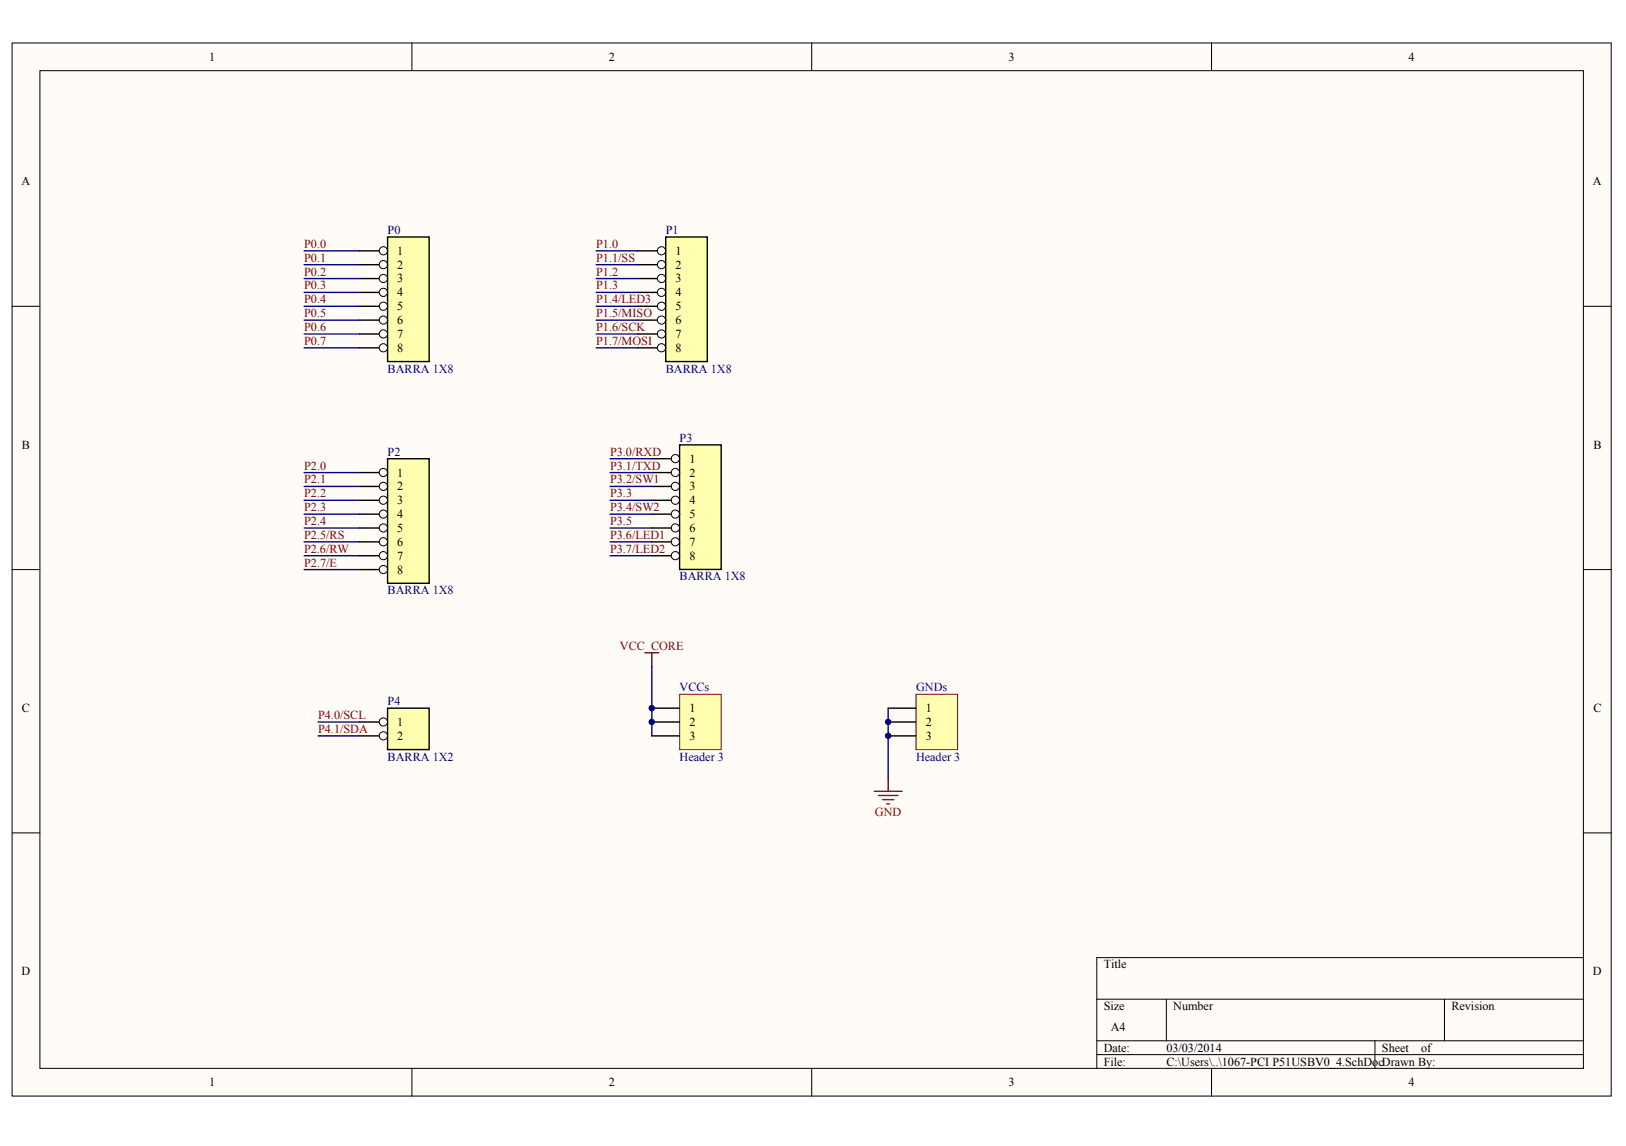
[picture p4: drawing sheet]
<svg xmlns="http://www.w3.org/2000/svg" width="287mm" height="202mm" viewBox="0 0 287 202" stroke-linecap="round" stroke-linejoin="round" font-family="sans-serif">
<g fill="#fffcf8" stroke="#000" stroke-width=".18">
<path d="M2.1 7.6h282.1v185.7h-282.1z"/>
<path d="M7 12.5h272.3v175.9h-272.3z"/>
</g>
<g fill="none" stroke="#000" stroke-width=".18">
<path d="M72.7 7.6v4.9M143.2 7.6v4.9M213.7 7.6v4.9M2.1 54h4.9M279.3 54h4.9M2.1 100.5h4.9M279.3 100.5h4.9M2.1 146.9h4.9M279.3 146.9h4.9M193.5 176.2h85.8M205.7 176.2v7.4M254.8 176.2v7.4"/>
<path d="M279.3 168.9h-85.8v19.6M72.7 188.5v4.9M143.2 188.5v4.9M193.5 183.6h85.8M193.5 186h85.8M213.7 188.5v4.9M242.5 183.6v4.9"/>
</g>
<path d="M68.4 41.8h7.3v22h-7.3z" fill="#ffffb0" stroke="#000" stroke-width=".25"/>
<path d="M63.5 44.2h4.9" fill="none" stroke="#000" stroke-width=".25"/>
<circle cx="67.6" cy="44.2" r=".72" fill="#fffcf8" stroke="#000" stroke-width=".18"/>
<path d="M63.5 46.7h4.9" fill="none" stroke="#000" stroke-width=".25"/>
<circle cx="67.6" cy="46.7" r=".72" fill="#fffcf8" stroke="#000" stroke-width=".18"/>
<path d="M63.5 49.1h4.9" fill="none" stroke="#000" stroke-width=".25"/>
<circle cx="67.6" cy="49.1" r=".72" fill="#fffcf8" stroke="#000" stroke-width=".18"/>
<path d="M63.5 51.6h4.9" fill="none" stroke="#000" stroke-width=".25"/>
<circle cx="67.6" cy="51.6" r=".72" fill="#fffcf8" stroke="#000" stroke-width=".18"/>
<path d="M63.5 54h4.9" fill="none" stroke="#000" stroke-width=".25"/>
<circle cx="67.6" cy="54" r=".72" fill="#fffcf8" stroke="#000" stroke-width=".18"/>
<path d="M63.5 56.5h4.9" fill="none" stroke="#000" stroke-width=".25"/>
<circle cx="67.6" cy="56.5" r=".72" fill="#fffcf8" stroke="#000" stroke-width=".18"/>
<path d="M63.5 58.9h4.9" fill="none" stroke="#000" stroke-width=".25"/>
<circle cx="67.6" cy="58.9" r=".72" fill="#fffcf8" stroke="#000" stroke-width=".18"/>
<path d="M63.5 61.4h4.9" fill="none" stroke="#000" stroke-width=".25"/>
<circle cx="67.6" cy="61.3" r=".72" fill="#fffcf8" stroke="#000" stroke-width=".18"/>
<path d="M117.4 41.8h7.4v22h-7.4z" fill="#ffffb0" stroke="#000" stroke-width=".25"/>
<path d="M112.5 44.2h4.9" fill="none" stroke="#000" stroke-width=".25"/>
<circle cx="116.7" cy="44.2" r=".72" fill="#fffcf8" stroke="#000" stroke-width=".18"/>
<path d="M112.5 46.7h4.9" fill="none" stroke="#000" stroke-width=".25"/>
<circle cx="116.7" cy="46.7" r=".72" fill="#fffcf8" stroke="#000" stroke-width=".18"/>
<path d="M112.5 49.1h4.9" fill="none" stroke="#000" stroke-width=".25"/>
<circle cx="116.7" cy="49.1" r=".72" fill="#fffcf8" stroke="#000" stroke-width=".18"/>
<path d="M112.5 51.6h4.9" fill="none" stroke="#000" stroke-width=".25"/>
<circle cx="116.7" cy="51.6" r=".72" fill="#fffcf8" stroke="#000" stroke-width=".18"/>
<path d="M112.5 54h4.9" fill="none" stroke="#000" stroke-width=".25"/>
<circle cx="116.7" cy="54" r=".72" fill="#fffcf8" stroke="#000" stroke-width=".18"/>
<path d="M112.5 56.5h4.9" fill="none" stroke="#000" stroke-width=".25"/>
<circle cx="116.7" cy="56.5" r=".72" fill="#fffcf8" stroke="#000" stroke-width=".18"/>
<path d="M112.5 58.9h4.9" fill="none" stroke="#000" stroke-width=".25"/>
<circle cx="116.7" cy="58.9" r=".72" fill="#fffcf8" stroke="#000" stroke-width=".18"/>
<path d="M112.5 61.4h4.9" fill="none" stroke="#000" stroke-width=".25"/>
<circle cx="116.7" cy="61.3" r=".72" fill="#fffcf8" stroke="#000" stroke-width=".18"/>
<path d="M68.4 80.9h7.3v22h-7.3z" fill="#ffffb0" stroke="#000" stroke-width=".25"/>
<path d="M63.5 83.4h4.9" fill="none" stroke="#000" stroke-width=".25"/>
<circle cx="67.6" cy="83.3" r=".72" fill="#fffcf8" stroke="#000" stroke-width=".18"/>
<path d="M63.5 85.8h4.9" fill="none" stroke="#000" stroke-width=".25"/>
<circle cx="67.6" cy="85.8" r=".72" fill="#fffcf8" stroke="#000" stroke-width=".18"/>
<path d="M63.5 88.2h4.9" fill="none" stroke="#000" stroke-width=".25"/>
<circle cx="67.6" cy="88.2" r=".72" fill="#fffcf8" stroke="#000" stroke-width=".18"/>
<path d="M63.5 90.7h4.9" fill="none" stroke="#000" stroke-width=".25"/>
<circle cx="67.6" cy="90.7" r=".72" fill="#fffcf8" stroke="#000" stroke-width=".18"/>
<path d="M63.5 93.1h4.9" fill="none" stroke="#000" stroke-width=".25"/>
<circle cx="67.6" cy="93.1" r=".72" fill="#fffcf8" stroke="#000" stroke-width=".18"/>
<path d="M63.5 95.6h4.9" fill="none" stroke="#000" stroke-width=".25"/>
<circle cx="67.6" cy="95.6" r=".72" fill="#fffcf8" stroke="#000" stroke-width=".18"/>
<path d="M63.5 98h4.9" fill="none" stroke="#000" stroke-width=".25"/>
<circle cx="67.6" cy="98" r=".72" fill="#fffcf8" stroke="#000" stroke-width=".18"/>
<path d="M63.5 100.5h4.9" fill="none" stroke="#000" stroke-width=".25"/>
<circle cx="67.6" cy="100.5" r=".72" fill="#fffcf8" stroke="#000" stroke-width=".18"/>
<path d="M119.9 78.5h7.3v21.9h-7.3z" fill="#ffffb0" stroke="#000" stroke-width=".25"/>
<path d="M115 80.9h4.9" fill="none" stroke="#000" stroke-width=".25"/>
<circle cx="119.1" cy="80.9" r=".72" fill="#fffcf8" stroke="#000" stroke-width=".18"/>
<path d="M115 83.4h4.9" fill="none" stroke="#000" stroke-width=".25"/>
<circle cx="119.1" cy="83.3" r=".72" fill="#fffcf8" stroke="#000" stroke-width=".18"/>
<path d="M115 85.8h4.9" fill="none" stroke="#000" stroke-width=".25"/>
<circle cx="119.1" cy="85.8" r=".72" fill="#fffcf8" stroke="#000" stroke-width=".18"/>
<path d="M115 88.2h4.9" fill="none" stroke="#000" stroke-width=".25"/>
<circle cx="119.1" cy="88.2" r=".72" fill="#fffcf8" stroke="#000" stroke-width=".18"/>
<path d="M115 90.7h4.9" fill="none" stroke="#000" stroke-width=".25"/>
<circle cx="119.1" cy="90.7" r=".72" fill="#fffcf8" stroke="#000" stroke-width=".18"/>
<path d="M115 93.1h4.9" fill="none" stroke="#000" stroke-width=".25"/>
<circle cx="119.1" cy="93.1" r=".72" fill="#fffcf8" stroke="#000" stroke-width=".18"/>
<path d="M115 95.6h4.9" fill="none" stroke="#000" stroke-width=".25"/>
<circle cx="119.1" cy="95.6" r=".72" fill="#fffcf8" stroke="#000" stroke-width=".18"/>
<path d="M115 98h4.9" fill="none" stroke="#000" stroke-width=".25"/>
<circle cx="119.1" cy="98" r=".72" fill="#fffcf8" stroke="#000" stroke-width=".18"/>
<path d="M68.4 124.9h7.3v7.3h-7.3z" fill="#ffffb0" stroke="#000" stroke-width=".25"/>
<path d="M63.5 127.4h4.9" fill="none" stroke="#000" stroke-width=".25"/>
<circle cx="67.6" cy="127.3" r=".72" fill="#fffcf8" stroke="#000" stroke-width=".18"/>
<path d="M63.5 129.8h4.9" fill="none" stroke="#000" stroke-width=".25"/>
<circle cx="67.6" cy="129.8" r=".72" fill="#fffcf8" stroke="#000" stroke-width=".18"/>
<g fill="none" stroke="#000080" stroke-width=".25">
<path d="M53.6 44.2h9.9M53.6 46.7h9.9M53.6 49.1h9.9M53.6 51.6h9.9M53.6 54h9.9M53.6 56.5h9.9M53.6 58.9h9.9M105.2 44.2h7.3M105.2 46.7h7.3M105.2 49.1h7.3M105.2 51.6h7.3M105.2 54h7.3"/>
<path d="M105.2 56.5h7.3M105.2 58.9h7.3M53.6 61.4h9.9M105.2 61.4h7.3M53.6 83.4h9.9M53.6 85.8h9.9M53.6 88.2h9.9M53.6 90.7h9.9M53.6 93.1h9.9M53.6 95.6h9.9M53.6 98h9.9M107.6 80.9h7.4"/>
<path d="M107.6 83.4h7.4M107.6 85.8h7.4M107.6 88.2h7.4M107.6 90.7h7.4M107.6 93.1h7.4M107.6 95.6h7.4M107.6 98h7.4M53.6 100.5h9.9M56.1 127.4h7.4M56.1 129.8h7.4"/>
</g>
<path d="M119.9 122.5h7.3v9.7h-7.3z" fill="#ffffb0" stroke="#800000" stroke-width=".18"/>
<path d="M115 124.9h4.9M115 127.4h4.9M115 129.8h4.9" fill="none" stroke="#000" stroke-width=".25"/>
<path d="M161.6 122.5h7.3v9.7h-7.3z" fill="#ffffb0" stroke="#800000" stroke-width=".18"/>
<path d="M156.7 124.9h4.9M156.7 127.4h4.9M156.7 129.8h4.9" fill="none" stroke="#000" stroke-width=".25"/>
<path d="M113.7 115.1h2.5M115 115.1v2.5M154.2 139.6h4.9M156.7 137.1v2.5M155 140.3h3.4M155.7 141h2M156.4 141.8h.5" fill="none" stroke="#800000" stroke-width=".25"/>
<path d="M115 117.6v12.2M156.7 124.9v12.2" fill="none" stroke="#000080" stroke-width=".25"/>
<g fill="#000080" stroke="#000080" stroke-width=".18">
<circle cx="115" cy="127.3" r=".48"/>
<circle cx="115" cy="124.9" r=".48"/>
<circle cx="156.7" cy="129.8" r=".48"/>
<circle cx="156.7" cy="127.3" r=".48"/>
</g>
<g font-size="2.2">
<text x="36.9" y="10.7">1</text>
<text x="107.4" y="10.7">2</text>
<text x="177.9" y="10.7">3</text>
<text x="248.4" y="10.7">4</text>
<text x="3.8" y="32.7">A</text>
<text x="281" y="32.7">A</text>
<text x="70.1" y="44.9">1</text>
<text x="70.1" y="47.4">2</text>
<text x="119.1" y="44.9">1</text>
<text x="119.1" y="47.4">2</text>
<text x="70.1" y="49.8">3</text>
<text x="70.1" y="52.3">4</text>
<text x="119.1" y="49.8">3</text>
<text x="119.1" y="52.3">4</text>
<text x="70.1" y="54.7">5</text>
<text x="70.1" y="57.2">6</text>
<text x="70.1" y="59.6">7</text>
<text x="119.1" y="54.7">5</text>
<text x="119.1" y="57.2">6</text>
<text x="119.1" y="59.6">7</text>
<text x="70.1" y="62.1">8</text>
<text x="119.1" y="62.1">8</text>
<text x="3.9" y="79.2">B</text>
<text x="121.6" y="81.6">1</text>
<text x="281.1" y="79.2">B</text>
<text x="70.1" y="84.1">1</text>
<text x="70.1" y="86.5">2</text>
<text x="70.1" y="88.9">3</text>
<text x="121.6" y="84.1">2</text>
<text x="121.6" y="86.5">3</text>
<text x="121.6" y="88.9">4</text>
<text x="70.1" y="91.4">4</text>
<text x="70.1" y="93.8">5</text>
<text x="121.6" y="91.4">5</text>
<text x="121.6" y="93.8">6</text>
<text x="70.1" y="96.3">6</text>
<text x="70.1" y="98.7">7</text>
<text x="70.1" y="101.2">8</text>
<text x="121.6" y="96.3">7</text>
<text x="121.6" y="98.7">8</text>
<text x="3.9" y="125.6">C</text>
<text x="121.6" y="125.6">1</text>
<text x="163.3" y="125.6">1</text>
<text x="281.1" y="125.6">C</text>
<text x="70.1" y="128.1">1</text>
<text x="70.1" y="130.5">2</text>
<text x="121.6" y="128.1">2</text>
<text x="121.6" y="130.5">3</text>
<text x="163.3" y="128.1">2</text>
<text x="163.3" y="130.5">3</text>
<text x="3.8" y="172.1">D</text>
<text x="194.7" y="170.8">Title</text>
<text x="281" y="172.1">D</text>
<text x="194.7" y="178.2">Size</text>
<text x="207" y="178.2">Number</text>
<text x="256" y="178.2">Revision</text>
<text x="194.7" y="185.5">Date:</text>
<text x="195.9" y="181.8">A4</text>
<text x="205.7" y="185.5">03/03/2014</text>
<text x="243.7" y="185.5">Sheet</text>
<text x="250.7" y="185.5">of</text>
<text x="36.9" y="191.6">1</text>
<text x="107.4" y="191.6">2</text>
<text x="177.9" y="191.6">3</text>
<text x="194.7" y="187.9">File:</text>
<text x="205.7" y="187.9">C:\Users\..\1067-PCI P51USBV0_4.SchDo</text>
<text x="243.1" y="187.9">cDrawn By:</text>
<text x="248.4" y="191.6">4</text>
</g>
<g font-size="2.2" fill="#000080">
<text x="68.4" y="41.3">P0</text>
<text x="117.4" y="41.3">P1</text>
<text x="68.4" y="65.7">BARRA 1X8</text>
<text x="117.4" y="65.7">BARRA 1X8</text>
<text x="119.9" y="77.9">P3</text>
<text x="68.4" y="80.4">P2</text>
<text x="68.4" y="104.8">BARRA 1X8</text>
<text x="119.9" y="102.4">BARRA 1X8</text>
<text x="68.4" y="124.4">P4</text>
<text x="119.9" y="121.9">VCCs</text>
<text x="161.6" y="121.9">GNDs</text>
<text x="68.4" y="134.2">BARRA 1X2</text>
<text x="119.9" y="134.2">Header 3</text>
<text x="161.6" y="134.2">Header 3</text>
</g>
<g font-size="2.2" fill="#800000">
<text x="53.6" y="43.7">P0.0</text>
<text x="53.6" y="46.2">P0.1</text>
<text x="105.2" y="43.7">P1.0</text>
<text x="105.2" y="46.2">P1.1/SS</text>
<text x="53.6" y="48.6">P0.2</text>
<text x="53.6" y="51.1">P0.3</text>
<text x="53.6" y="53.5">P0.4</text>
<text x="105.2" y="48.6">P1.2</text>
<text x="105.2" y="51.1">P1.3</text>
<text x="105.2" y="53.5">P1.4/LED3</text>
<text x="53.6" y="55.9">P0.5</text>
<text x="53.6" y="58.4">P0.6</text>
<text x="105.2" y="55.9">P1.5/MISO</text>
<text x="105.2" y="58.4">P1.6/SCK</text>
<text x="53.6" y="60.8">P0.7</text>
<text x="105.2" y="60.8">P1.7/MOSI</text>
<text x="53.6" y="82.8">P2.0</text>
<text x="107.6" y="80.4">P3.0/RXD</text>
<text x="107.6" y="82.8">P3.1/TXD</text>
<text x="53.6" y="85.3">P2.1</text>
<text x="53.6" y="87.7">P2.2</text>
<text x="107.6" y="85.3">P3.2/SW1</text>
<text x="107.6" y="87.7">P3.3</text>
<text x="53.6" y="90.2">P2.3</text>
<text x="53.6" y="92.6">P2.4</text>
<text x="53.6" y="95.1">P2.5/RS</text>
<text x="107.6" y="90.2">P3.4/SW2</text>
<text x="107.6" y="92.6">P3.5</text>
<text x="107.6" y="95.1">P3.6/LED1</text>
<text x="53.6" y="97.5">P2.6/RW</text>
<text x="53.6" y="99.9">P2.7/E</text>
<text x="107.6" y="97.5">P3.7/LED2</text>
<text x="109.4" y="114.6">VCC_CORE</text>
<text x="56.1" y="126.8">P4.0/SCL</text>
<text x="56.1" y="129.3">P4.1/SDA</text>
<text x="154.3" y="143.9">GND</text>
</g>
</svg>
